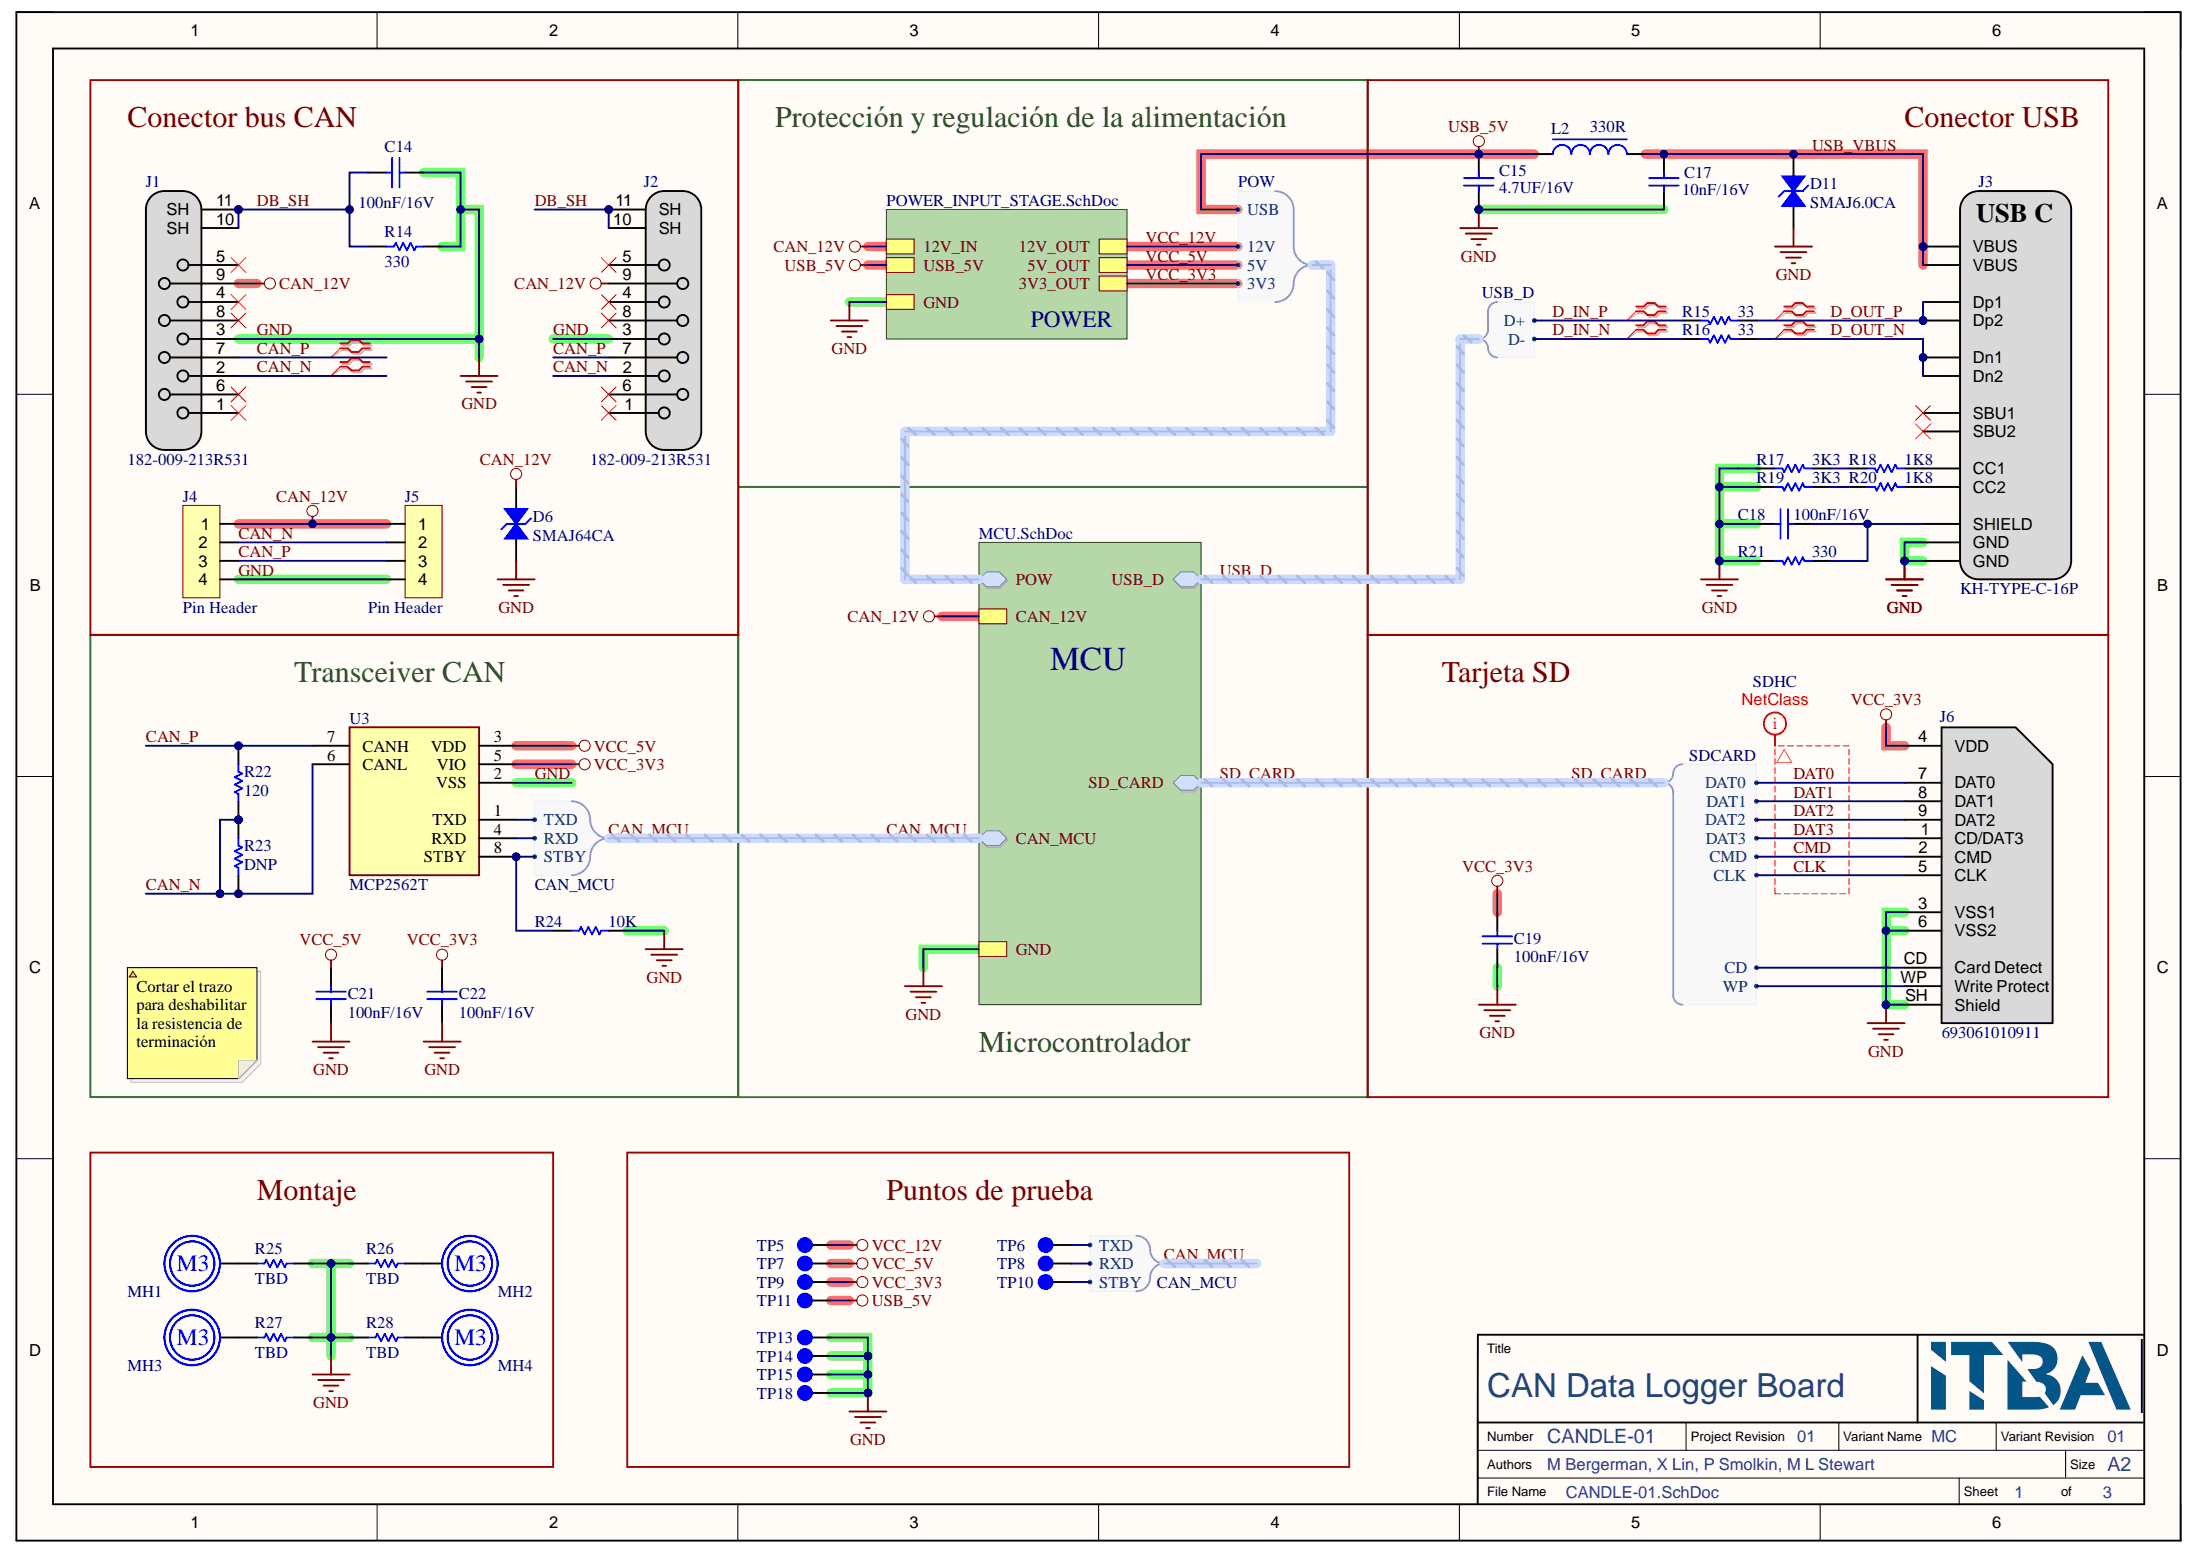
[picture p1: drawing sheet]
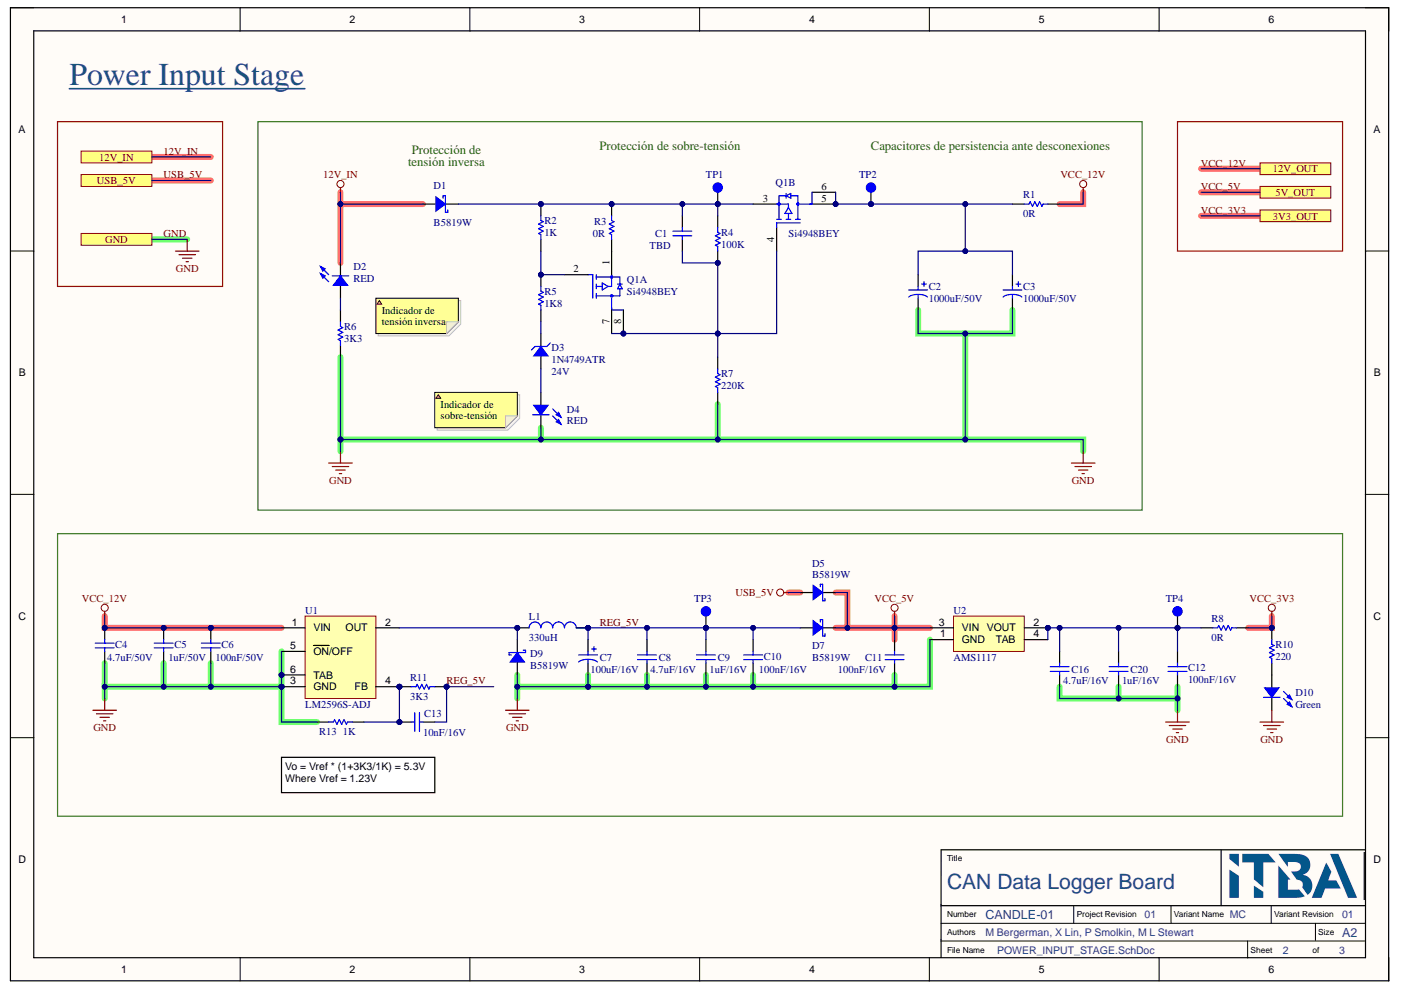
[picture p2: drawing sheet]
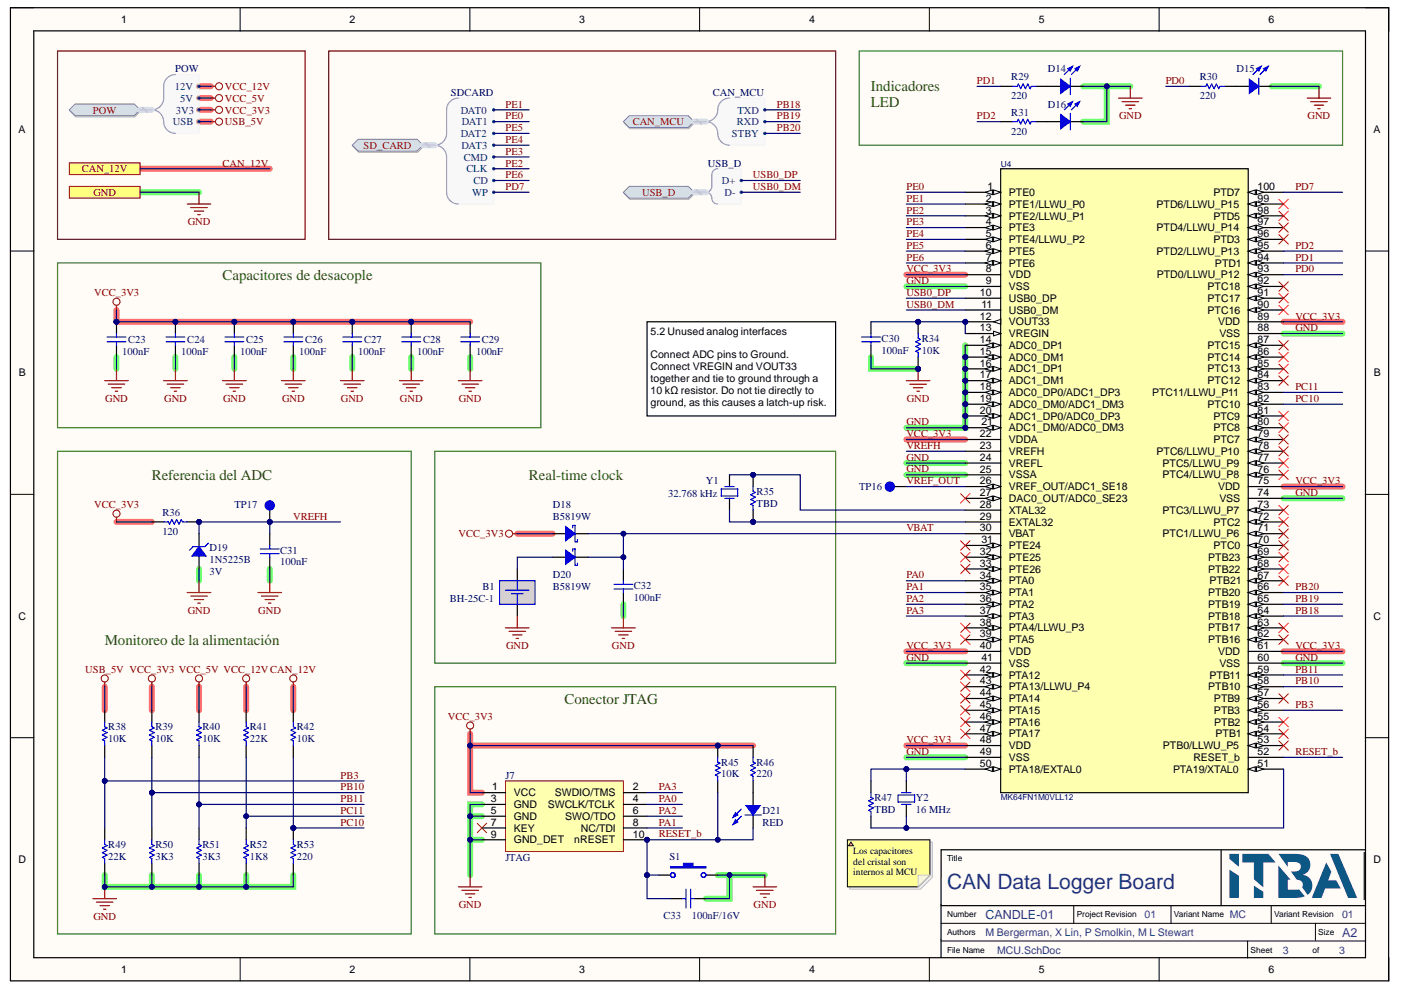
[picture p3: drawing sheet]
# Altium project CANDLE-01.PrjPcb
Authors: M Bergerman, X Lin, P Smolkin, M L Stewart; ProjectNumber: CANDLE-01; ProjectRevision: 01; ProjectTitle: CAN Data Logger Board
3 sheets, 134 parts. Net scope: strictly hierarchical (ports join the sheet entries above them; power ports are local).
Board file: CANDLE-01.PcbDoc
Sheets:
  CANDLE-01.SchDoc
    POWER = POWER_INPUT_STAGE.SchDoc
    MCU = MCU.SchDoc

## Sheet CANDLE-01.SchDoc
size 297 x 209 mm; SheetNumber: 1; SheetTotal: 3

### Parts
C14  100nF/16V  [CAP0805]
C15  4.7UF/16V  [CAP0805]
C17  10nF/16V  [CAP0805]
C18  100nF/16V  [CAP0805]
C19  100nF/16V  [CAP0805]
C21  100nF/16V  [CAP0805]
C22  100nF/16V  [CAP0805]
D6  SMAJ64CA  [DO-214AC]
D11  SMAJ6.0CA  [DO-214AC]
J1  182-009-213R531  [DE-9 - Female]
J2  182-009-213R531  [DE-9 - Female]
J3  KH-TYPE-C-16P  [USB4105-GF-A-060]
J4  Pin Header  [HEADER-4]
J5  Pin Header  [HEADER-4]
J6  693061010911  [SD CARD CONNECTOR]
L2  330R  [RES0805]
MH1  M3 Mount Hole  [M3_MOUNTING_HOLE]  (value not drawn)  (no BOM)
MH2  M3 Mount Hole  [M3_MOUNTING_HOLE]  (value not drawn)  (no BOM)
MH3  M3 Mount Hole  [M3_MOUNTING_HOLE]  (value not drawn)  (no BOM)
MH4  M3 Mount Hole  [M3_MOUNTING_HOLE]  (value not drawn)  (no BOM)
R14  330  [RES0805]
R15  33  [RES0805]
R16  33  [RES0805]
R17  3K3  [RES0805]
R18  1K8  [RES0805]
R19  3K3  [RES0805]
R20  1K8  [RES0805]
R21  330  [RES0805]
R22  120  [RES0805]
R23  DNP  [RES0805]  (no BOM)
R24  10K  [RES0805]
R25  TBD  [RES0805]
R26  TBD  [RES0805]
R27  TBD  [RES0805]
R28  TBD  [RES0805]
TP5  Testpoint  [TP_SMD_Ø1.0mm]  (value not drawn)  (no BOM)
TP6  Testpoint  [TP_SMD_Ø1.0mm]  (value not drawn)  (no BOM)
TP7  Testpoint  [TP_SMD_Ø1.0mm]  (value not drawn)  (no BOM)
TP8  Testpoint  [TP_SMD_Ø1.0mm]  (value not drawn)  (no BOM)
TP9  Testpoint  [TP_SMD_Ø1.0mm]  (value not drawn)  (no BOM)
TP10  Testpoint  [TP_SMD_Ø1.0mm]  (value not drawn)  (no BOM)
TP11  Testpoint  [TP_SMD_Ø1.0mm]  (value not drawn)  (no BOM)
TP13  Testpoint  [TP_SMD_Ø1.0mm]  (value not drawn)  (no BOM)
TP14  Testpoint  [TP_SMD_Ø1.0mm]  (value not drawn)  (no BOM)
TP15  Testpoint  [TP_SMD_Ø1.0mm]  (value not drawn)  (no BOM)
TP18  Testpoint  [TP_SMD_Ø1.0mm]  (value not drawn)  (no BOM)
U3  MCP2562T  [8-SOIC]

### Blocks framed on the sheet
Conector bus CAN: C14 D6 J1 J2 J4 J5 R14
Conector USB: C15 C17 C18 D11 J3 L2 R15-R21
Transceiver CAN: C21 C22 R22-R24 U3
Tarjeta SD: C19 J6
Montaje: MH1-MH4 R25-R28
Puntos de prueba: TP5-TP11 TP13-TP15 TP18

### Sub-sheets
MCU = MCU.SchDoc: USB_D (harness USB_D), SD_CARD (harness SDCARD), CAN_MCU (bidir, harness CAN_MCU), POW (harness POW), CAN_12V, GND
POWER = POWER_INPUT_STAGE.SchDoc: 12V_IN, GND, 12V_OUT, 5V_OUT, 3V3_OUT, USB_5V

### Harnesses
SDCARD: DAT0, DAT1, DAT2, DAT3, CMD, CLK, CD, WP
CAN_MCU: TXD, RXD, STBY
USB_D: D+, D-
POW: 12V, 5V, 3V3, USB

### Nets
CAN_12V: D6.2(A2) J1.9 J2.9 J4.1 J5.1 ; sheet POWER/12V_IN, sheet MCU/CAN_12V  [project net 12V_IN]
GND: C14.2 C15.1 C17.1 C18.2 C19.1 C21.1 C22.1 D6.1(A1) D11.1(A1) J1.3 J2.3 J3.A1B12(GND) J3.B1A12(GND) J4.4 J5.4 J6.3(VSS1) J6.6(VSS2) J6.SH(Shield) R14.2 R17.1 R19.1 R21.2 R24.1 R25.1 R26.2 R27.1 R28.2 TP13.1(TP) TP14.1(TP) TP15.1(TP) TP18.1(TP) U3.2(VSS) ; sheet POWER/GND, sheet MCU/GND
USB_5V: C15.2 L2.1 TP11.1(TP) ; sheet POWER/USB_5V, sheet MCU/POW.USB
VCC_3V3: C19.2 C22.2 J6.4(VDD) TP9.1(TP) U3.5(VIO) ; sheet POWER/3V3_OUT, sheet MCU/POW.3V3
VCC_5V: C21.2 TP7.1(TP) U3.3(VDD) ; sheet POWER/5V_OUT, sheet MCU/POW.5V
VCC_12V: TP5.1(TP) ; sheet POWER/12V_OUT, sheet MCU/POW.12V
CAN_MCU.RXD: TP8.1(TP) U3.4(RXD) ; sheet MCU/CAN_MCU.RXD
CAN_MCU.STBY: R24.2 TP10.1(TP) U3.8(STBY) ; sheet MCU/CAN_MCU.STBY
CAN_MCU.TXD: TP6.1(TP) U3.1(TXD) ; sheet MCU/CAN_MCU.TXD
CAN_N: J1.2 J2.2 J4.2 J5.2 R22.1 R23.1 R23.2 U3.6(CANL)
CAN_P: J1.7 J2.7 J4.3 J5.3 R22.2 U3.7(CANH)
CLK: J6.5(CLK) ; sheet MCU/SD_CARD.CLK
CMD: J6.2(CMD) ; sheet MCU/SD_CARD.CMD
D_IN_N: R16.1 ; sheet MCU/USB_D.D-
D_IN_P: R15.1 ; sheet MCU/USB_D.D+
D_OUT_N: J3.A7(Dn1) J3.B7(Dn2) R16.2
D_OUT_P: J3.A6(Dp1) J3.B6(Dp2) R15.2
DAT0: J6.7(DAT0) ; sheet MCU/SD_CARD.DAT0
DAT1: J6.8(DAT1) ; sheet MCU/SD_CARD.DAT1
DAT2: J6.9(DAT2) ; sheet MCU/SD_CARD.DAT2
DAT3: J6.1(CD/DAT3) ; sheet MCU/SD_CARD.DAT3
DB_SH: C14.1 J1.10(SH) J1.11(SH) J2.10(SH) J2.11(SH) R14.1
SD_CARD.CD: J6.CD(Card_Detect) ; sheet MCU/SD_CARD.CD
SD_CARD.WP: J6.WP(Write_Protect) ; sheet MCU/SD_CARD.WP
USB_VBUS: C17.2 D11.2(A2) J3.A4B9(VBUS) J3.B4A9(VBUS) L2.2
NetC18_1: C18.1 J3.SH(SHIELD) R21.1
NetJ3_A5: J3.A5(CC1) R18.2
NetJ3_B5: J3.B5(CC2) R20.2
NetMH1_1: MH1.1(TP) R25.2
NetMH2_1: MH2.1(TP) R26.1
NetMH3_1: MH3.1(TP) R27.2
NetMH4_1: MH4.1(TP) R28.1
NetR17_2: R17.2 R18.1
NetR19_2: R19.2 R20.1

Not connected (* = marked no-connect by the designer): J1 1* 4* 5* 6* 8*; J2 1* 4* 5* 6* 8*; J3 A8(SBU1)* B8(SBU2)*

### Buses and harness runs
harness CAN_MCU = sheet MCU/CAN_MCU
harness SD_CARD = sheet MCU/SD_CARD
harness USB_D = sheet MCU/USB_D

### Layout directives
differential pair; differential pair class CAN: CAN_N, CAN_P
differential pair; differential pair class USB: D_IN_N, D_IN_P, D_OUT_N, D_OUT_P
net class SDHC: CLK, CMD, DAT0, DAT1, DAT2, DAT3

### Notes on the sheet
- Protección y regulación de la alimentación
- Cortar el trazo para deshabilitar la resistencia de terminación
- Microcontrolador

## Sheet POWER_INPUT_STAGE.SchDoc
size 297 x 209 mm; SheetNumber: 2; SheetTotal: 3; SPICEModelCacheWNYSDJRL: <root> / <DocumentId>WNYSDJRL</DocumentId> / </root>

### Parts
C1  TBD  [CAP0805]
C2  1000uF/50V  [RAD-CAP-12.5/5mm]
C3  1000uF/50V  [RAD-CAP-12.5/5mm]
C4  4.7uF/50V  [CAP0805]
C5  1uF/50V  [CAP0805]
C6  100nF/50V  [CAP0805]
C7  100uF/16V  [RAD-CAP-12.5/5mm]
C8  4.7uF/16V  [CAP0805]
C9  1uF/16V  [CAP0805]
C10  100nF/16V  [CAP0805]
C11  100nF/16V  [CAP0805]
C12  100nF/16V  [CAP0805]
C13  10nF/16V  [CAP0805]
C16  4.7uF/16V  [CAP0805]
C20  1uF/16V  [CAP0805]
D1  B5819W  [SOD-123]
D2  RED  [LED-3MM-RED-RA]
D3  1N4749ATR  Voltage: 24V  [DO-35]
D4  RED  [LED-3MM-RED-RA]
D5  B5819W  [SOD-123]
D7  B5819W  [SOD-123]
D9  B5819W  [SOD-123]
D10  Green  [LED-3MM-GREEN-RA]
L1  330uH  [DRQ127-INDUCTOR]
Q1  Si4948BEY  [8-SOIC]  (parts A,B of 2)
R1  0R  [RES0805]
R2  1K  [RES0805]
R3  0R  [RES0805]
R4  100K  [RES0805]
R5  1K8  [RES0805]
R6  3K3  [RES0805]
R7  220K  [RES0805]
R8  0R  [RES0805]
R10  220  [RES0805]
R11  3K3  [RES0805]
R13  1K  [RES0805]
TP1  Testpoint  [TP_SMD_Ø1.0mm]  (value not drawn)  (no BOM)
TP2  Testpoint  [TP_SMD_Ø1.0mm]  (value not drawn)  (no BOM)
TP3  Testpoint  [TP_SMD_Ø1.0mm]  (value not drawn)  (no BOM)
TP4  Testpoint  [TP_SMD_Ø1.0mm]  (value not drawn)  (no BOM)
U1  LM2596S-ADJ  [LM2596S-ADJ/NOPB]
U2  AMS1117  [SOT223]

### Ports
3V3_OUT, 5V_OUT, 12V_IN, 12V_OUT, GND, USB_5V

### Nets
12V_IN: D1.1(A) D2.2(K) ; port 12V_IN
GND: C2.1 C3.1 C4.1 C5.1 C6.1 C7.1 C8.1 C9.1 C10.1 C11.1 C12.1 C16.1 C20.1 D4.2(K) D9.1(A) D10.2(K) R6.1 R7.1 R13.2 U1.3(GND) U1.5(~{ON}/OFF) U1.6(TAB) U2.1(GND) ; port GND
USB_5V: D5.1(A) ; port USB_5V
VCC_3V3: R8.2 R10.1 ; port 3V3_OUT
VCC_5V: C11.2 D5.2(K) D7.2(K) U2.3(VIN) ; port 5V_OUT
VCC_12V: C4.2 C5.2 C6.2 R1.2 U1.1(VIN) ; port 12V_OUT
REG_5V: C7.2 C8.2 C9.2 C10.2 C13.2 D7.1(A) L1.2 R11.1 TP3.1(TP)
NetC1_1: C1.1 Q1.4(G2) Q1.7(D1) Q1.8(D1) R4.1 R7.2
NetC1_2: C1.2 D1.2(K) Q1.3(S2) R2.2 R3.2 R4.2 TP1.1(TP)
NetC2_2: C2.2 C3.2 Q1.5(D2) Q1.6(D2) R1.1 TP2.1(TP)
NetC12_2: C12.2 C16.2 C20.2 R8.1 TP4.1(TP) U2.2(VOUT) U2.4(TAB)
NetC13_1: C13.1 R11.2 R13.1 U1.4(FB)
NetD2_1: D2.1(A) R6.2
NetD3_1: D3.1(K) R5.1
NetD3_2: D3.2(A) D4.1(A)
NetD9_2: D9.2(K) L1.1 U1.2(OUT)
NetD10_1: D10.1(A) R10.2
NetQ1_1: Q1.1(S1) R3.1
NetQ1_2: Q1.2(G1) R2.1 R5.2

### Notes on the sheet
- Power Input Stage
- Protección de
- (near D1) tensión inversa
- Protección de sobre-tensión
- Capacitores de persistencia ante desconexiones
- Indicador de tensión inversa
- (near D4) Indicador de sobre-tensión
- Vo = Vref * (1+3K3/1K) = 5.3V
  Where Vref = 1.23V

## Sheet MCU.SchDoc
size 297 x 209 mm; SheetNumber: 3; SheetTotal: 3; SPICEModelCacheVLKWCBOF: <root> / <DocumentId>VLKWCBOF</DocumentId> / </root>

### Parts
B1  BH-25C-1  [COIN_CELL_HOLDER]
C23  100nF  [CAP0805]
C24  100nF  [CAP0805]
C25  100nF  [CAP0805]
C26  100nF  [CAP0805]
C27  100nF  [CAP0805]
C28  100nF  [CAP0805]
C29  100nF  [CAP0805]
C30  100nF  [CAP0805]
C31  100nF  [CAP0805]
C32  100nF  [CAP0805]
C33  100nF/16V  [CAP0805]
D14  RED  [LED-3MM-RED-RA]  (value not drawn)
D15  RED  [LED-3MM-RED-RA]  (value not drawn)
D16  RED  [LED-3MM-RED-RA]  (value not drawn)
D18  B5819W  [SOD-123]
D19  1N5225B  Voltage: 3V  [DO-35]
D20  B5819W  [SOD-123]
D21  RED  [LED-3MM-RED-RA]
J7  JTAG  [JTAG-10PIN]
R29  220  [RES0805]
R30  220  [RES0805]
R31  220  [RES0805]
R34  10K  [RES0805]
R35  TBD  [RES0805]
R36  120  [RES0805]
R38  10K  [RES0805]
R39  10K  [RES0805]
R40  10K  [RES0805]
R41  22K  [RES0805]
R42  10K  [RES0805]
R45  10K  [RES0805]
R46  220  [RES0805]
R47  TBD  [RES0805]
R49  22K  [RES0805]
R50  3K3  [RES0805]
R51  3K3  [RES0805]
R52  1K8  [RES0805]
R53  220  [RES0805]
S1  Tact Switch  [TACT SWITCH]  (value not drawn)
TP16  Testpoint  [TP_SMD_Ø1.0mm]  (value not drawn)  (no BOM)
TP17  Testpoint  [TP_SMD_Ø1.0mm]  (value not drawn)  (no BOM)
U4  MK64FN1M0VLL12  [QFP50P1600X1600X160-100N]
Y1  32.768 kHz  [XTAL-RAD-3X8]
Y2  16 MHz  [XTAL-HC-49S]

### Blocks framed on the sheet
Capacitores de desacople: C23-C29
Real-time clock: B1 C32 D18 D20 R35 Y1
Conector JTAG: C33 D21 J7 R45 R46 S1

### Ports
CAN_12V, CAN_MCU (harness CAN_MCU), GND, POW (harness POW), SD_CARD (harness SDCARD), USB_D (harness USB_D)

### Harnesses
CAN_MCU: TXD, RXD, STBY
USB_D: D+, D-
SDCARD: DAT0, DAT1, DAT2, DAT3, CMD, CLK, CD, WP
POW: 12V, 5V, 3V3, USB

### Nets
CAN_12V: R42.1 ; port CAN_12V  [project net 12V_IN]
GND: B1.2 C23.1 C24.1 C25.1 C26.1 C27.1 C28.1 C29.1 C30.1 C31.1 C32.1 C33.1 D14.2(K) D15.2(K) D16.2(K) D19.2(A) J7.3(GND) J7.5(GND) J7.9(GND_DET) R34.1 R49.2 R50.2 R51.2 R52.2 R53.2 S1.2 U4.9(VSS) U4.14(ADC0_DP1) U4.15(ADC0_DM1) U4.16(ADC1_DP1) U4.17(ADC1_DM1) U4.18(ADC0_DP0/ADC1_DP3) U4.19(ADC0_DM0/ADC1_DM3) U4.20(ADC1_DP0/ADC0_DP3) U4.21(ADC1_DM0/ADC0_DM3) U4.24(VREFL) U4.25(VSSA) U4.41(VSS) U4.49(VSS) U4.60(VSS) U4.74(VSS) U4.88(VSS) ; port GND
USB_5V: R38.1 ; port POW.USB
VCC_3V3: C23.2 C24.2 C25.2 C26.2 C27.2 C28.2 C29.2 D18.1(A) J7.1(VCC) R36.2 R39.1 R45.2 R46.1 U4.8(VDD) U4.22(VDDA) U4.40(VDD) U4.48(VDD) U4.61(VDD) U4.75(VDD) U4.89(VDD) ; port POW.3V3
VCC_5V: R40.1 ; port POW.5V
VCC_12V: R41.1 ; port POW.12V
PA0: J7.4(SWCLK/TCLK) U4.34(PTA0)
PA1: J7.8(NC/TDI) U4.35(PTA1)
PA2: J7.6(SWO/TDO) U4.36(PTA2)
PA3: J7.2(SWDIO/TMS) U4.37(PTA3)
PB3: R38.2 R49.1 U4.56(PTB3)
PB10: R39.2 R50.1 U4.58(PTB10)
PB11: R40.2 R51.1 U4.59(PTB11)
PB18: U4.64(PTB18) ; port CAN_MCU.TXD  [project net CAN_MCU.TXD]
PB19: U4.65(PTB19) ; port CAN_MCU.RXD  [project net CAN_MCU.RXD]
PB20: U4.66(PTB20) ; port CAN_MCU.STBY  [project net CAN_MCU.STBY]
PC10: R42.2 R53.1 U4.82(PTC10)
PC11: R41.2 R52.1 U4.83(PTC11/LLWU_P11)
PD0: R30.1 U4.93(PTD0/LLWU_P12)
PD1: R29.1 U4.94(PTD1)
PD2: R31.1 U4.95(PTD2/LLWU_P13)
PD7: U4.100(PTD7) ; port SD_CARD.WP  [project net SD_CARD.WP]
PE0: U4.1(PTE0) ; port SD_CARD.DAT1  [project net DAT1]
PE1: U4.2(PTE1/LLWU_P0) ; port SD_CARD.DAT0  [project net DAT0]
PE2: U4.3(PTE2/LLWU_P1) ; port SD_CARD.CLK  [project net CLK]
PE3: U4.4(PTE3) ; port SD_CARD.CMD  [project net CMD]
PE4: U4.5(PTE4/LLWU_P2) ; port SD_CARD.DAT3  [project net DAT3]
PE5: U4.6(PTE5) ; port SD_CARD.DAT2  [project net DAT2]
PE6: U4.7(PTE6) ; port SD_CARD.CD  [project net SD_CARD.CD]
RESET_b: C33.2 D21.2(K) J7.10(nRESET) R45.1 S1.1 U4.52(RESET_b)
USB0_DM: U4.11(USB0_DM) ; port USB_D.D-  [project net D_IN_N]
USB0_DP: U4.10(USB0_DP) ; port USB_D.D+  [project net D_IN_P]
VBAT: C32.2 D18.2(K) D20.2(K) U4.30(VBAT)
VREF_OUT: TP16.1(TP) U4.26(VREF_OUT/ADC1_SE18)
VREFH: C31.2 D19.1(K) R36.1 TP17.1(TP) U4.23(VREFH)
NetB1_1: B1.1 D20.1(A)
NetC30_2: C30.2 R34.2 U4.12(VOUT33) U4.13(VREGIN)
NetD14_1: D14.1(A) R29.2
NetD15_1: D15.1(A) R30.2
NetD16_1: D16.1(A) R31.2
NetD21_1: D21.1(A) R46.2
NetR35_1: R35.1 U4.28(XTAL32) Y1.2(OSC2)
NetR35_2: R35.2 U4.29(EXTAL32) Y1.1(OSC1)
NetR47_1: R47.1 U4.51(PTA19/XTAL0) Y2.1(OSC1)
NetR47_2: R47.2 U4.50(PTA18/EXTAL0) Y2.2(OSC2)

Not connected (* = marked no-connect by the designer): J7 7(KEY)*; U4 27(DAC0_OUT/ADC0_SE23)* 31(PTE24)* 32(PTE25)* 33(PTE26)* 38(PTA4/LLWU_P3)* 39(PTA5)* 42(PTA12)* 43(PTA13/LLWU_P4)* 44(PTA14)* 45(PTA15)* 46(PTA16)* 47(PTA17)* 53(PTB0/LLWU_P5)* 54(PTB1)* 55(PTB2)* 57(PTB9)* 62(PTB16)* 63(PTB17)* 67(PTB21)* 68(PTB22)* 69(PTB23)* 70(PTC0)* 71(PTC1/LLWU_P6)* 72(PTC2)* 73(PTC3/LLWU_P7)* 76(PTC4/LLWU_P8)* 77(PTC5/LLWU_P9)* 78(PTC6/LLWU_P10)* 79(PTC7)* 80(PTC8)* 81(PTC9)* 84(PTC12)* 85(PTC13)* 86(PTC14)* 87(PTC15)* 90(PTC16)* 91(PTC17)* 92(PTC18)* 96(PTD3)* 97(PTD4/LLWU_P14)* 98(PTD5)* 99(PTD6/LLWU_P15)*

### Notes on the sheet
- LED
- Indicadores
- (near C30) 5.2 Unused analog interfaces
  Connect ADC pins to Ground.
  Connect VREGIN and VOUT33 together and tie to ground through a 10 kΩ resistor. Do not tie directly to ground, as this causes a latch-up risk.
- Referencia del ADC
- Monitoreo de la alimentación
- Los capacitores del cristal son internos al MCU

## Nets that join several sheets
12V_IN: CANDLE-01 (5 pins), POWER_INPUT_STAGE (D1.1 D2.2), MCU (R42.1)
GND: CANDLE-01 (32 pins), POWER_INPUT_STAGE (23 pins), MCU (42 pins)
USB_5V: CANDLE-01 (C15.2 L2.1 TP11.1), POWER_INPUT_STAGE (D5.1), MCU (R38.1)
VCC_3V3: CANDLE-01 (5 pins), POWER_INPUT_STAGE (R8.2 R10.1), MCU (20 pins)
VCC_5V: CANDLE-01 (C21.2 TP7.1 U3.3), POWER_INPUT_STAGE (C11.2 D5.2 D7.2 U2.3), MCU (R40.1)
VCC_12V: CANDLE-01 (TP5.1), POWER_INPUT_STAGE (5 pins), MCU (R41.1)
CAN_MCU.RXD: CANDLE-01 (TP8.1 U3.4), MCU (U4.65)
CAN_MCU.STBY: CANDLE-01 (R24.2 TP10.1 U3.8), MCU (U4.66)
CAN_MCU.TXD: CANDLE-01 (TP6.1 U3.1), MCU (U4.64)
CLK: CANDLE-01 (J6.5), MCU (U4.3)
CMD: CANDLE-01 (J6.2), MCU (U4.4)
D_IN_N: CANDLE-01 (R16.1), MCU (U4.11)
D_IN_P: CANDLE-01 (R15.1), MCU (U4.10)
DAT0: CANDLE-01 (J6.7), MCU (U4.2)
DAT1: CANDLE-01 (J6.8), MCU (U4.1)
DAT2: CANDLE-01 (J6.9), MCU (U4.6)
DAT3: CANDLE-01 (J6.1), MCU (U4.5)
SD_CARD.CD: CANDLE-01 (J6.CD), MCU (U4.7)
SD_CARD.WP: CANDLE-01 (J6.WP), MCU (U4.100)

## Assembly variants
MC: all parts fitted
